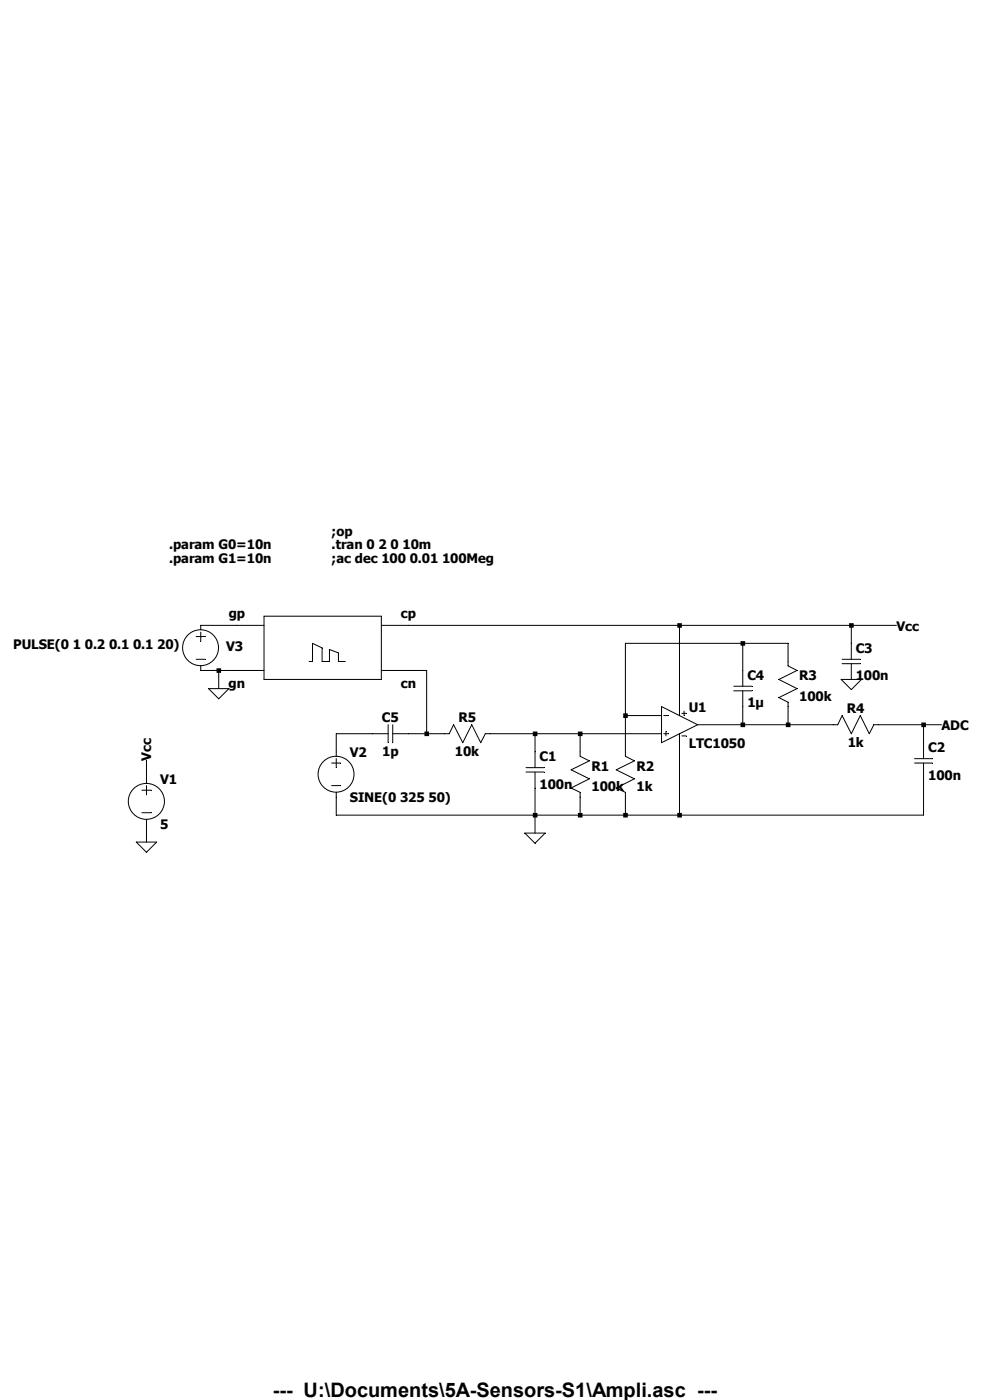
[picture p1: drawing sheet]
<svg xmlns="http://www.w3.org/2000/svg" width="210mm" height="297mm" viewBox="0 0 210 297" stroke-linecap="round" stroke-linejoin="round" font-family="sans-serif">
<g fill="none" stroke="#000" stroke-width=".21">
<path d="M41.6 139.9h1.9M41.6 135h1.9M42.6 134.1v1.9M56 130.7h24.9v13.4h-24.9zM56 132.7h-13.4v.9M80.9 132.7h109.3M144.1 132.7v19.1M157.6 136.5v9.1M178.6 139.9h3.9M180.6 132.7v7.2M42.6 141.3v.9h13.4M44.2 146.1h4.4l-2.2 2.2z"/>
<path d="M46.4 142.2v3.9M65.6 140.3h.7v-3.8l2 1v2.8h1.6v-2.5l1.9 .7v1.8h1.4M80.9 142.2h9.6v13.5M82.3 155.7h-11v4.7M82.3 153.8v3.8M83.3 155.7h12l.9-1.9 2 3.8 1.9-3.8 1.9 3.8 1-1.9h37.3M83.3 153.8v3.8M113.5 155.7v7.2M123.1 155.7v4.7l1.9 1-3.8 1.9 3.8 1.9-3.8 2 1.9 .9v4.8M132.7 151.8h7.6M140.3 149.9l7.7 3.9-7.7 3.8zM140.8 155.7h1"/>
<path d="M140.8 151.8h1M141.3 155.2v.9M144.1 155.7v17.2M144.7 151.3h.9M144.7 156.1h.9M145.1 150.9v.9M148 153.8h29.7l.9-2 2 3.9 1.9-3.9 1.9 3.9 1-1.9h14.3M155.7 145.6h3.8M155.7 146.6h3.8M157.6 146.6v7.2M167.2 153.8v-4.8l-2-1 3.9-1.9-3.9-2 3.9-1.9-1.9-.9v-4.8h-34.5v23.9l1.9 1-3.9 1.9 3.9 1.9-3.9 2 2 .9v4.8M178.4 144.1h4.4l-2.2 2.2z"/>
<path d="M178.6 140.8h3.9M180.6 140.8v3.3M195.9 153.8v7.2M28.9 178.6h4.3l-2.1 2.2zM30.1 167.6h1.9M30.1 172.4h1.9M31.1 161.4v4.8M31.1 166.7v1.9M31.1 173.9v4.7M70.4 161.9h1.9M70.4 166.7h1.9M71.3 161v1.9"/>
<path d="M111.3 176.7h4.4l-2.2 2.2zM111.6 162.9h3.8M111.6 163.8h3.8M113.5 163.8v12.9M194 161h3.8M194 161.9h3.8M195.9 161.9v11h-124.6v-4.8"/>
<circle cx="42.5" cy="137.4" r="3.8"/>
<circle cx="31.1" cy="170" r="3.8"/>
<circle cx="71.3" cy="164.3" r="3.8"/>
</g>
<path d="M45.9 141.8h1v.9h-1zM90 155.2h1v1h-1zM113 155.2h1v1h-1zM113 172.5h1v.9h-1zM122.6 155.2h1v1h-1zM122.6 172.5h1v.9h-1zM132.2 151.3h1v1h-1zM132.2 172.5h1v.9h-1zM143.7 132.2h1v1h-1zM143.7 172.5h1v.9h-1zM157.1 136h1v1h-1zM157.1 153.3h1v1h-1zM166.7 153.3h1v1h-1zM180.1 132.2h1v1h-1zM195.5 153.3h.9v1h-.9z" fill-rule="evenodd" fill="#000"/>
<text font-size="4.2" x="57.9" y="296.3">--- U:\Documents\5A-Sensors-S1\Ampli.asc ---</text>
<g font-size="2.8">
<text x="70.4" y="113.6">;op</text>
<text x="35.9" y="116.5">.param G0=10n</text>
<text x="35.9" y="119.4">.param G1=10n</text>
<text x="70.4" y="116.5">.tran 0 2 0 10m</text>
<text x="70.4" y="119.4">;ac dec 100 0.01 100Meg</text>
<text x="48.5" y="131.1">gp</text>
<text x="85" y="131.1">cp</text>
<text x="2.8" y="137.6">PULSE(0 1 0.2 0.1 0.1 20)</text>
<text x="190.2" y="133.8">Vcc</text>
<text x="48" y="138.1">V3</text>
<text x="181.5" y="138.6">C3</text>
<text x="48.5" y="146">gn</text>
<text x="85" y="146">cn</text>
<text x="158.5" y="144.3">C4</text>
<text x="169.5" y="144.3">R3</text>
<text x="169.5" y="148.6">100k</text>
<text x="181.5" y="144.3">100n</text>
<text x="81" y="153.2">C5</text>
<text x="97.2" y="153.2">R5</text>
<text x="146.1" y="151">U1</text>
<text x="158.5" y="150.1">1µ</text>
<text x="179.7" y="151.2">R4</text>
<text x="199.7" y="154.9">ADC</text>
<text x="32.1" y="161.4" transform="rotate(-90 32.1 161.4)">Vcc</text>
<text x="74.2" y="160.6">V2</text>
<text x="81.1" y="160.3">1p</text>
<text x="96.5" y="160.3">10k</text>
<text x="114.5" y="161.5">C1</text>
<text x="146.1" y="158.7">LTC1050</text>
<text x="179.8" y="158.4">1k</text>
<text x="196.9" y="159.6">C2</text>
<text x="34" y="166.3">V1</text>
<text x="114.5" y="167.3">100n</text>
<text x="125.5" y="163.5">R1</text>
<text x="125.5" y="167.8">100k</text>
<text x="135" y="163.5">R2</text>
<text x="135" y="167.8">1k</text>
<text x="196.9" y="165.4">100n</text>
<text x="74.2" y="170.2">SINE(0 325 50)</text>
<text x="34" y="175.9">5</text>
</g>
</svg>
